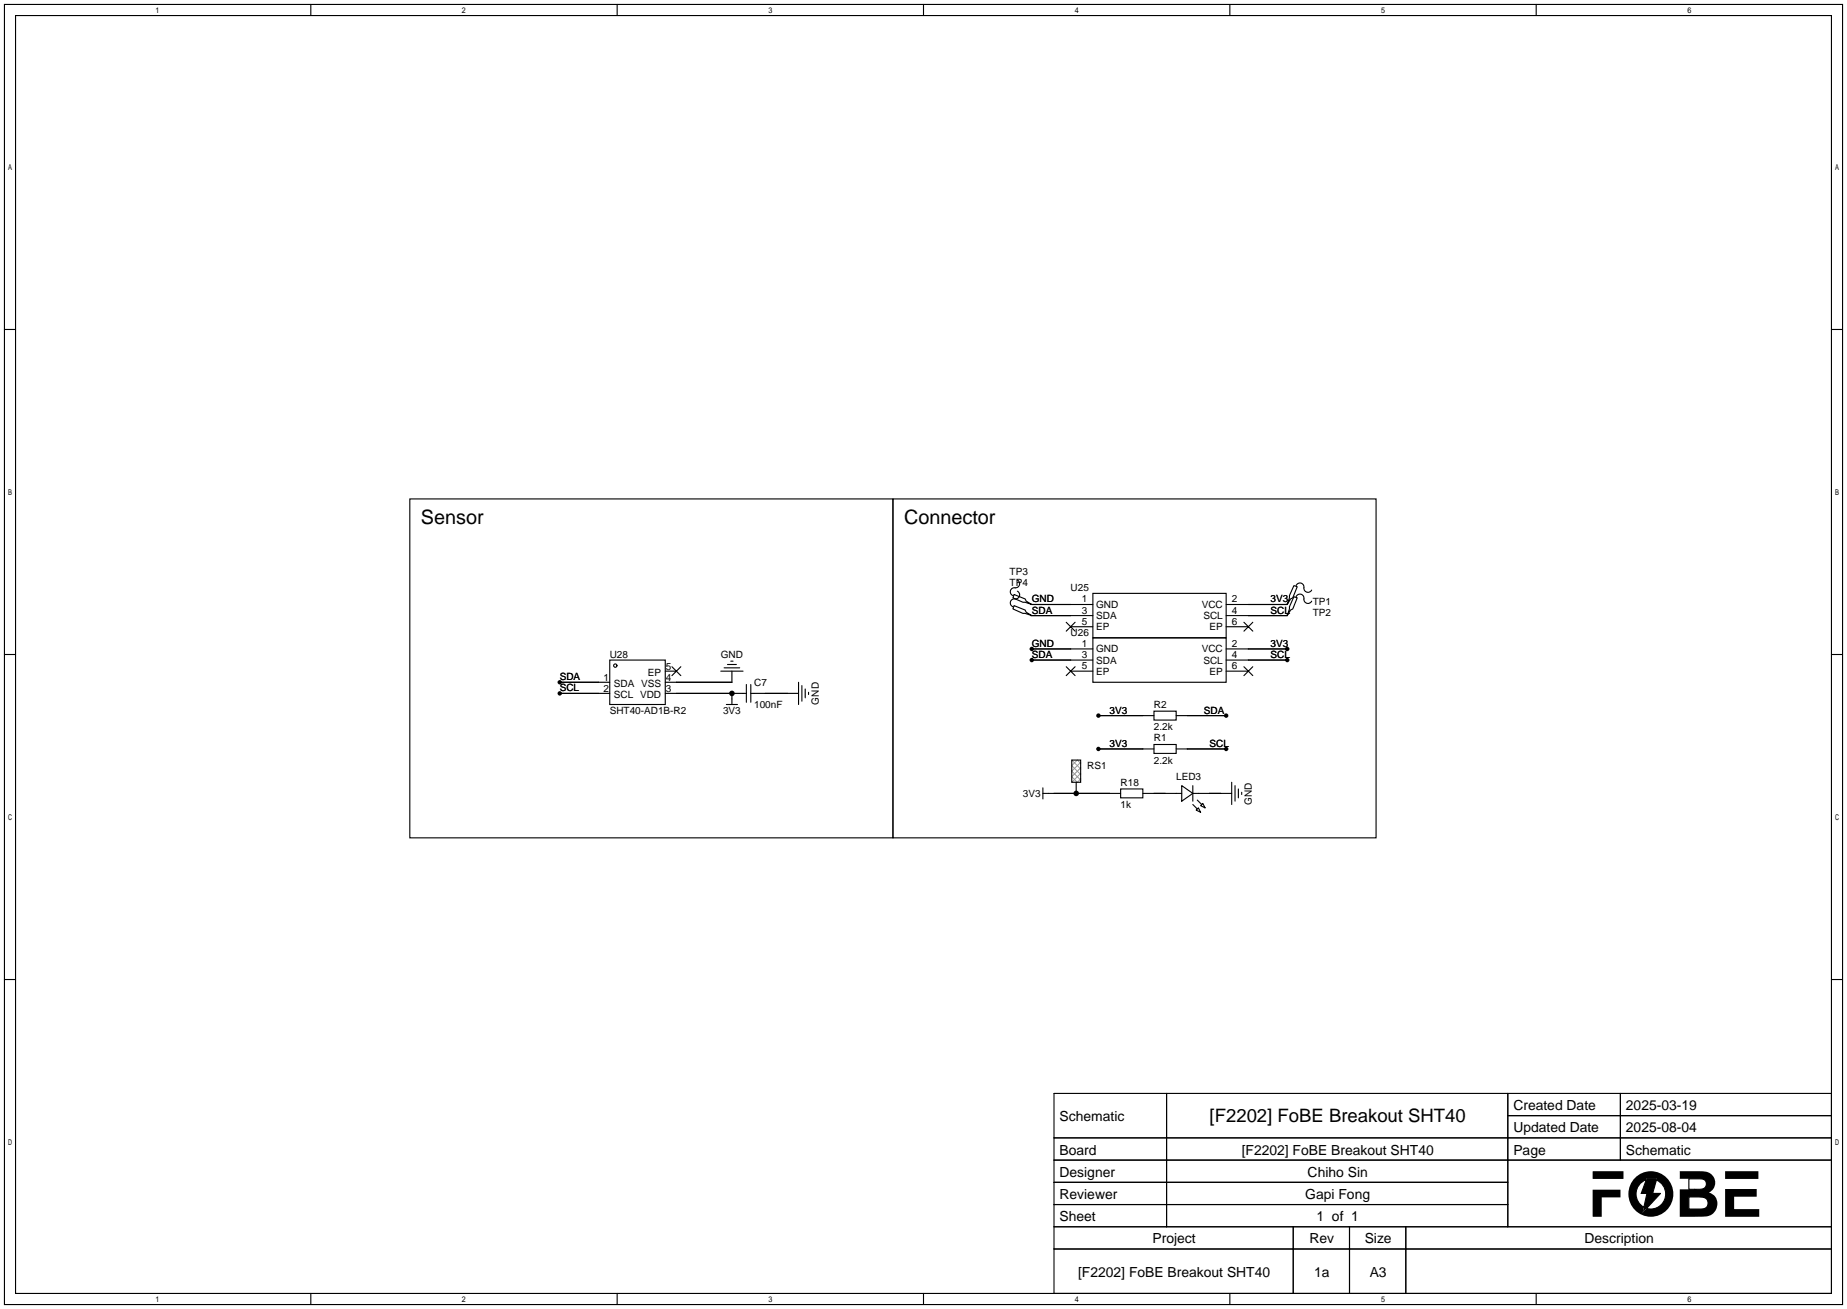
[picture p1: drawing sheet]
<svg xmlns="http://www.w3.org/2000/svg" width="422mm" height="299mm" viewBox="0 0 422 299" stroke-linecap="round" stroke-linejoin="round" font-family="sans-serif">
<g fill="#000">
<path d="M364.2 271.9h6.4v1.8h-4.3v4.4h-2.1zM364.2 267.7h7.1v1.8h-7.1zM376.7 269.3h2.2l-.9 3.5h1.8l-4.1 4.4 1-4.4h-1.4zM394.5 271.8h7.3v1.7h-5.2v2.9h5.7v1.7h-7.8zM394.5 267.7h7.6v1.8h-7.6z"/>
<path d="M372.4 272.9a5.2 5.2 0 0 0 10.3 0 5.2 5.2 0 0 0-10.3 0zM375 270.6l1.5-1 .2-.3h2.2l-.1 .4a3.4 3.4 0 0 1 2 4.3 3.4 3.4 0 0 1-4.2 2.2l-.9 1 .2-1.2a3.5 3.5 0 0 1-.9-5.4z"/>
<path d="M384.2 267.7v1.7l4.4 .1a1.26 1.26 0 0 1 1.6 1.2 1.26 1.26 0 0 1-1.6 1.1l-4.4 .1v6.2h3.5a7.2 7.2 0 0 0 3.9-.5 2.97 2.97 0 0 0 .7-4.1l-.5-.4-1-.5a2.6 2.6 0 0 0 1.3-3.2 2.6 2.6 0 0 0-3-1.7zM386.2 273.6h1.7a2.43 2.43 0 0 1 2.6 .9v1.2l-.6 .5-3.7 .2z"/>
<circle cx="128" cy="158.5" r=".51"/>
<circle cx="128" cy="156" r=".51"/>
<circle cx="167.4" cy="158.5" r=".63"/>
<circle cx="236" cy="150.9" r=".51"/>
<circle cx="236" cy="148.3" r=".51"/>
<circle cx="294.4" cy="148.3" r=".51"/>
<circle cx="294.4" cy="150.9" r=".51"/>
<circle cx="251.2" cy="171.2" r=".51"/>
<circle cx="251.2" cy="163.6" r=".51"/>
<circle cx="280.4" cy="171.2" r=".51"/>
<circle cx="280.4" cy="163.6" r=".51"/>
<circle cx="246.1" cy="181.4" r=".63"/>
</g>
<g fill="none" stroke="#000" stroke-width=".25">
<path d="M1 1h420.4v297.2h-420.4zM3.6 3.6h415.2v292.1h-415.2zM71.1 1v2.6M141.1 1v2.6M211.2 1v2.6M281.3 1v2.6M351.3 1v2.6M1 75.3h2.6M418.8 75.3h2.6M93.7 114h110.5v77.5h-110.5zM204.2 114h110.5v77.5h-110.5zM231.9 135.9l2.5 1 .3 .5 1.3 .8-1.6-.5h-.5l-2.3-1z"/>
<path d="M231.9 138.4l2.5 1 .3 .6 1.3 .7-1.6-.5h-.5l-2.3-1zM232.7 132.6a.98 .98 0 0 1 .4 1.3 .98 .98 0 0 1-1.3 .5 .93 .93 0 0 0-.7 .8 .93 .93 0 0 0 .5 .9M232.7 135.1a.98 .98 0 0 1 .4 1.3 .98 .98 0 0 1-1.3 .5 .93 .93 0 0 0-.7 .8 .93 .93 0 0 0 .5 1M235.7 138.2h14.2M249.9 135.6h30.5v10.2h-30.5zM280.4 138.2h14M294.4 137.9v.3M295.9 133.9l.8 .2-1 2.6-.6 .2-.7 1.3 .5-1.5v-.6zM295.9 136.4l.8 .3-1 2.5-.6 .2-.7 1.3 .5-1.5v-.5zM296.4 133.9a.93 .93 0 0 1 1.1-.6 .93 .93 0 0 1 .7 1.1 .94 .94 0 0 0 .7 1 .94 .94 0 0 0 1.1-.5M296.4 136.4a.93 .93 0 0 1 1.1-.6 .93 .93 0 0 1 .7 1.1 .94 .94 0 0 0 .7 1 .94 .94 0 0 0 1.1-.5M1 149.6h2.6"/>
<path d="M128 156h11.4M128 158.5h11.4M139.4 150.9h12.7v10.1h-12.7zM152.1 153.4h2.6M152.1 158.5h18.6M153.7 152.4l2 2M155.7 152.4l-2 2M164.8 153.4h5.1M165.6 152.7h3.6M166.4 151.9h2M167.1 151.1h.5M167.4 153.4v2.6h-15.3"/>
<path d="M167.4 158.5v2.5M170.7 156.5v4M171.7 158.5h10.9M171.7 156.5v4M182.6 156v5M183.4 156.7v3.6M184.1 157.5v2M184.9 158.2v.5M235.7 140.7h14.2M236 150.9h13.9M236 148.3h13.9M243.8 142.2l2.1 2.1"/>
<path d="M243.8 152.4l2.1 2M244.9 143.3h5M244.9 153.4h5M245.9 142.2l-2.1 2.1M245.9 152.4l-2.1 2M249.9 145.8h30.5v10.2h-30.5zM280.4 140.7h14M280.4 143.3h5.1M280.4 150.9h14M280.4 148.3h14M280.4 153.4h5.1M284.5 142.2l2 2.1"/>
<path d="M284.5 152.4l2 2M286.5 142.2l-2 2.1M286.5 152.4l-2 2M294.4 140.5v.2M418.8 149.6h2.6M166.1 161h2.6M245.1 173.7h2v5.1h-2zM246.1 178.8v2.6M251.2 171.2h12.7M251.2 163.6h12.7M263.9 170.2h5.1v2h-5.1zM263.9 162.6h5.1v2h-5.1z"/>
<path d="M269 171.2h11.4M269 163.6h11.4M270.3 179.6l2.5 1.8-2.5 1.7zM272.8 179.6v3.5M281.7 178.8v5.1M282.4 179.6v3.5M238.5 181.4h17.8M238.5 180.1v2.5M256.3 180.3h5.1v2.1h-5.1zM261.4 181.4h8.9M272.8 181.4h8.9M272.8 183.9l1 1"/>
<path d="M273.6 185.2l.5-.5 .5 1zM273.8 182.9l1 1M274.6 184.1l.5-.5 .5 1.1zM283.2 180.3v2.1M284 181.1v.5M1 223.9h2.6M418.8 223.9h2.6M241 249.9h177.8v45.8h-177.8zM266.8 249.9v30.5M344.8 249.9v30.5M344.8 255h74M370.6 249.9v15.3"/>
<path d="M241 260.1h177.8M241 265.2h177.8M241 270.3h103.8M241 275.3h103.8M375 270.6l1.5-.9-1.2 3.1h1.3l-.7 3.2a3.5 3.5 0 0 1-.9-5.4zM378.8 269.7a3.4 3.4 0 0 1 2 4.3 3.4 3.4 0 0 1-4.2 2.2l3.2-3.4h-1.8zM386.2 273.6h3.1a1.36 1.36 0 0 1 1.3 1.5 1.36 1.36 0 0 1-1.5 1.3h-2.9zM386.2 269.4l2.4 .1a1.26 1.26 0 0 1 1.6 1.2 1.26 1.26 0 0 1-1.6 1.1l-2.4 .1zM71.1 295.7v2.5M141.1 295.7v2.5M211.2 295.7v2.5M241 280.4h177.8"/>
<path d="M241 285.5h177.8M281.3 295.7v2.5M295.8 280.4v15.3M308.6 280.4v15.3M321.5 280.4v15.3M351.3 295.7v2.5"/>
<circle cx="140.7" cy="152.1" r=".38"/>
</g>
<path d="M245.1 173.7l2 2.1M247.1 174.5l-.7-.8-1.3 1.3 2 2M247.1 174.2l-2 2.1 2 2M247.1 175.5l-2 2 1.3 1.3 .7-.7M247.1 176.8l-2 2" fill="none" stroke="#999" stroke-width=".23"/>
<g font-size="4.5">
<text x="96.3" y="119.9">Sensor</text>
<text x="206.8" y="119.9">Connector</text>
</g>
<text font-size="4.2" x="276.6" y="256.5">[F2202] FoBE Breakout SHT40</text>
<g font-size="3.2">
<text x="242.3" y="256.3">Schematic</text>
<text x="346.1" y="253.7">Created Date</text>
<text x="371.8" y="253.7">2025-03-19</text>
<text x="242.3" y="263.9">Board</text>
<text x="284" y="263.9">[F2202] FoBE Breakout SHT40</text>
<text x="346.1" y="258.8">Updated Date</text>
<text x="346.1" y="263.9">Page</text>
<text x="371.8" y="258.8">2025-08-04</text>
<text x="371.8" y="263.9">Schematic</text>
<text x="242.3" y="269">Designer</text>
<text x="299.1" y="269">Chiho Sin</text>
<text x="242.3" y="274.1">Reviewer</text>
<text x="298.5" y="274.1">Gapi Fong</text>
<text x="242.3" y="279.1">Sheet</text>
<text x="301.1" y="279.1">1 of 1</text>
<text x="263.6" y="284.2">Project</text>
<text x="299.5" y="284.2">Rev</text>
<text x="312.1" y="284.2">Size</text>
<text x="362.4" y="284.2">Description</text>
<text x="246.6" y="291.8">[F2202] FoBE Breakout SHT40</text>
<text x="300.6" y="291.8">1a</text>
<text x="313.2" y="291.8">A3</text>
</g>
<g font-size="2.3">
<text x="230.9" y="131.3">TP3</text>
<text x="230.9" y="133.9">TP4</text>
<text x="236" y="137.7">GND</text>
<text x="244.9" y="135.2">U25</text>
<text x="247.4" y="137.7">1</text>
<text x="281.7" y="137.7">2</text>
<text x="290.6" y="137.7">3V3</text>
<text x="236" y="140.2">SDA</text>
<text x="247.4" y="142.8">5</text>
<text x="247.4" y="140.2">3</text>
<text x="250.7" y="141.5">SDA</text>
<text x="250.7" y="139">GND</text>
<text x="274.8" y="139">VCC</text>
<text x="275.2" y="141.5">SCL</text>
<text x="281.7" y="142.8">6</text>
<text x="281.7" y="140.2">4</text>
<text x="290.6" y="140.2">SCL</text>
<text x="300.2" y="138.2">TP1</text>
<text x="300.2" y="140.7">TP2</text>
<text x="236" y="147.9">GND</text>
<text x="244.9" y="145.3">U26</text>
<text x="247.4" y="147.9">1</text>
<text x="250.7" y="144">EP</text>
<text x="250.7" y="149.1">GND</text>
<text x="274.8" y="149.1">VCC</text>
<text x="276.6" y="144">EP</text>
<text x="281.7" y="147.9">2</text>
<text x="290.6" y="147.9">3V3</text>
<text x="128" y="155.5">SDA</text>
<text x="138" y="155.7">1</text>
<text x="139.4" y="150.4">U28</text>
<text x="148.2" y="154.4">EP</text>
<text x="152.3" y="155.7">4</text>
<text x="152.3" y="153.2">5</text>
<text x="164.8" y="150.4">GND</text>
<text x="236" y="150.4">SDA</text>
<text x="247.4" y="152.9">5</text>
<text x="247.4" y="150.4">3</text>
<text x="250.7" y="154.2">EP</text>
<text x="250.7" y="151.7">SDA</text>
<text x="275.2" y="151.7">SCL</text>
<text x="276.6" y="154.2">EP</text>
<text x="281.7" y="152.9">6</text>
<text x="281.7" y="150.4">4</text>
<text x="290.6" y="150.4">SCL</text>
<text x="128" y="158">SCL</text>
<text x="138" y="158.2">2</text>
<text x="140.4" y="157">SDA VSS</text>
<text x="140.4" y="159.5">SCL VDD</text>
<text x="152.3" y="158.2">3</text>
<text x="172.5" y="156.7">C7</text>
<text x="172.5" y="161.8">100nF</text>
<text x="187.2" y="161" transform="rotate(-90 187.2 161)">GND</text>
<text x="263.9" y="161.8">R2</text>
<text x="139.4" y="163.1">SHT40-AD1B-R2</text>
<text x="165.4" y="163.1">3V3</text>
<text x="253.7" y="163.1">3V3</text>
<text x="263.9" y="166.9">2.2k</text>
<text x="275.3" y="163.1">SDA</text>
<text x="253.7" y="170.7">3V3</text>
<text x="263.9" y="169.4">R1</text>
<text x="276.6" y="170.7">SCL</text>
<text x="248.7" y="175.8">RS1</text>
<text x="256.3" y="179.6">R18</text>
<text x="263.9" y="174.5">2.2k</text>
<text x="269" y="178.3">LED3</text>
<text x="233.9" y="182.1">3V3</text>
<text x="256.3" y="184.7">1k</text>
<text x="286.3" y="183.9" transform="rotate(-90 286.3 183.9)">GND</text>
</g>
</svg>
